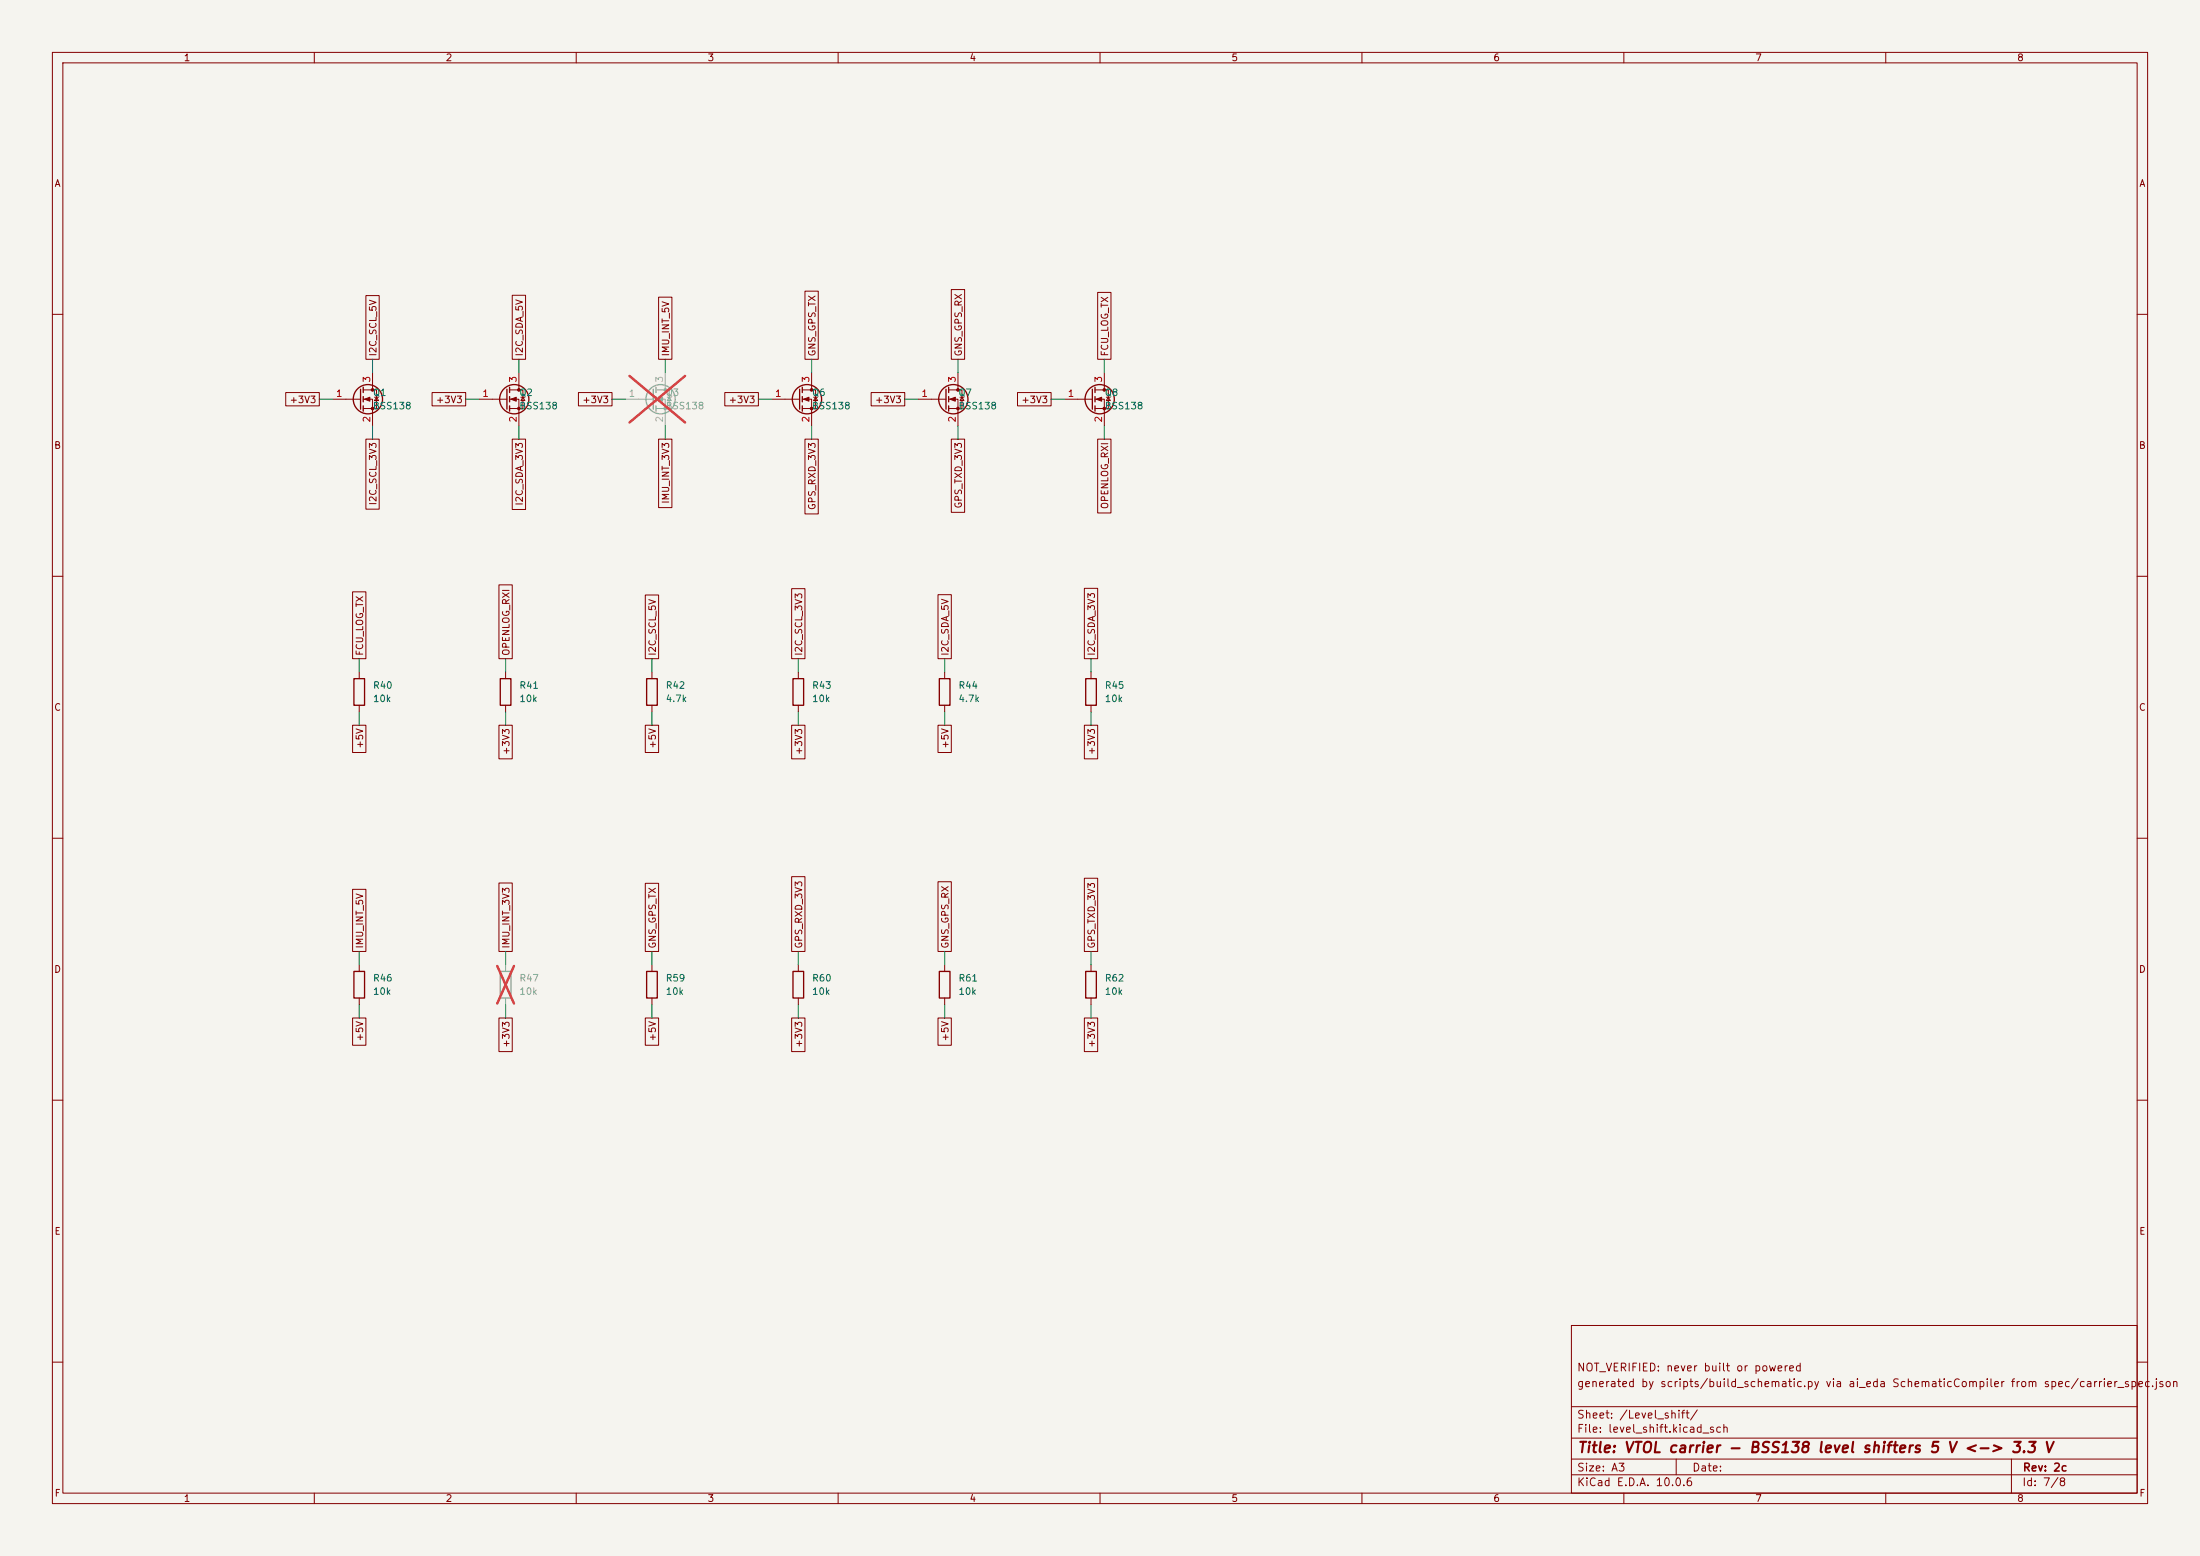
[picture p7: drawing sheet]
(kicad_sch
 (version 20260101)
 (generator "eeschema")
 (generator_version "10.0")
 (paper "A3")
 (title_block
  (title "VTOL carrier - BSS138 level shifters 5 V <-> 3.3 V")
  (rev "2c")
  (comment 1 "generated by scripts/build_schematic.py via ai_eda SchematicCompiler from spec/carrier_spec.json")
  (comment 2 "NOT_VERIFIED: never built or powered"))
 (lib_symbols
  (symbol "Device:R"
   (pin_numbers (hide yes))
   (pin_names
    (offset 0)) (exclude_from_sim no) (in_bom yes) (on_board yes)
   (in_pos_files yes)
   (duplicate_pin_numbers_are_jumpers no)
   (property "Reference" "R" (at 2.032 0 90) (show_name no) (do_not_autoplace no) (effects (font (size 1.27 1.27))))
   (property "Value" "R" (at 0 0 90) (show_name no) (do_not_autoplace no) (effects (font (size 1.27 1.27))))
   (property "Footprint" "" (at -1.778 0 90) (show_name no) (do_not_autoplace no) (hide yes) (effects (font (size 1.27 1.27))))
   (property "Datasheet" "" (at 0 0 0) (show_name no) (do_not_autoplace no) (hide yes) (effects (font (size 1.27 1.27))))
   (property "Description" "Resistor" (at 0 0 0) (show_name no) (do_not_autoplace no) (hide yes) (effects (font (size 1.27 1.27))))
   (symbol "R_0_1"
    (rectangle (start -1.016 -2.54) (end 1.016 2.54) (stroke (width 0.254) (type default)) (fill (type none))))
   (symbol "R_1_1"
    (pin passive line (at 0 3.81 270) (length 1.27) (name "" (effects (font (size 1.27 1.27)))) (number "1" (effects (font (size 1.27 1.27)))))
    (pin passive line (at 0 -3.81 90) (length 1.27) (name "" (effects (font (size 1.27 1.27)))) (number "2" (effects (font (size 1.27 1.27))))))
   (embedded_fonts no))
  (symbol "Transistor_FET:BSS138"
   (pin_names
    (offset 0) (hide yes)) (exclude_from_sim no) (in_bom yes) (on_board yes)
   (in_pos_files yes)
   (duplicate_pin_numbers_are_jumpers no)
   (property "Reference" "Q" (at 5.08 1.905 0) (show_name no) (do_not_autoplace no) (effects (font (size 1.27 1.27)) (justify left)))
   (property "Value" "BSS138" (at 5.08 0 0) (show_name no) (do_not_autoplace no) (effects (font (size 1.27 1.27)) (justify left)))
   (property "Footprint" "Package_TO_SOT_SMD:SOT-23" (at 5.08 -1.905 0) (show_name no) (do_not_autoplace no) (hide yes) (effects (font (size 1.27 1.27)
    (italic yes)) (justify left)))
   (property "Datasheet" "https://www.onsemi.com/pub/Collateral/BSS138-D.PDF" (at 5.08 -3.81 0) (show_name no) (do_not_autoplace no) (hide yes) (effects (font (size 1.27 1.27)) (justify left)))
   (property "Description" "50V Vds, 0.22A Id, N-Channel MOSFET, SOT-23" (at 0 0 0) (show_name no) (do_not_autoplace no) (hide yes) (effects (font (size 1.27 1.27))))
   (symbol "BSS138_0_1"
    (polyline (pts (xy 0.254 1.905) (xy 0.254 -1.905)) (stroke (width 0.254) (type default)) (fill (type none)))
    (polyline (pts (xy 0.254 0) (xy -2.54 0)) (stroke (width 0) (type default)) (fill (type none)))
    (polyline (pts (xy 0.762 2.286) (xy 0.762 1.27)) (stroke (width 0.254) (type default)) (fill (type none)))
    (polyline (pts (xy 0.762 0.508) (xy 0.762 -0.508)) (stroke (width 0.254) (type default)) (fill (type none)))
    (polyline (pts (xy 0.762 -1.27) (xy 0.762 -2.286)) (stroke (width 0.254) (type default)) (fill (type none)))
    (polyline (pts (xy 0.762 -1.778) (xy 3.302 -1.778) (xy 3.302 1.778) (xy 0.762 1.778)) (stroke (width 0) (type default)) (fill (type none)))
    (polyline (pts (xy 1.016 0) (xy 2.032 0.381) (xy 2.032 -0.381) (xy 1.016 0)) (stroke (width 0) (type default)) (fill (type outline)))
    (circle (center 1.651 0) (radius 2.794) (stroke (width 0.254) (type default)) (fill (type none)))
    (polyline (pts (xy 2.54 2.54) (xy 2.54 1.778)) (stroke (width 0) (type default)) (fill (type none)))
    (circle (center 2.54 1.778) (radius 0.254) (stroke (width 0) (type default)) (fill (type outline)))
    (circle (center 2.54 -1.778) (radius 0.254) (stroke (width 0) (type default)) (fill (type outline)))
    (polyline (pts (xy 2.54 -2.54) (xy 2.54 0) (xy 0.762 0)) (stroke (width 0) (type default)) (fill (type none)))
    (polyline (pts (xy 2.921 0.381) (xy 3.683 0.381)) (stroke (width 0) (type default)) (fill (type none)))
    (polyline (pts (xy 3.302 0.381) (xy 2.921 -0.254) (xy 3.683 -0.254) (xy 3.302 0.381)) (stroke (width 0) (type default)) (fill (type none))))
   (symbol "BSS138_1_1"
    (pin input line (at -5.08 0 0) (length 2.54) (name "G" (effects (font (size 1.27 1.27)))) (number "1" (effects (font (size 1.27 1.27)))))
    (pin passive line (at 2.54 -5.08 90) (length 2.54) (name "S" (effects (font (size 1.27 1.27)))) (number "2" (effects (font (size 1.27 1.27)))))
    (pin passive line (at 2.54 5.08 270) (length 2.54) (name "D" (effects (font (size 1.27 1.27)))) (number "3" (effects (font (size 1.27 1.27))))))
   (embedded_fonts no)))
 (wire
  (pts (xy 63.5 76.2) (xy 60.96 76.2))
  (stroke (width 0) (type default)))
 (wire
  (pts (xy 91.44 76.2) (xy 88.9 76.2))
  (stroke (width 0) (type default)))
 (wire
  (pts (xy 119.38 76.2) (xy 116.84 76.2))
  (stroke (width 0) (type default)))
 (wire
  (pts (xy 147.32 76.2) (xy 144.78 76.2))
  (stroke (width 0) (type default)))
 (wire
  (pts (xy 175.26 76.2) (xy 172.72 76.2))
  (stroke (width 0) (type default)))
 (wire
  (pts (xy 203.2 76.2) (xy 200.66 76.2))
  (stroke (width 0) (type default)))
 (wire
  (pts (xy 96.52 135.89) (xy 96.52 138.43))
  (stroke (width 0) (type default)))
 (wire
  (pts (xy 152.4 135.89) (xy 152.4 138.43))
  (stroke (width 0) (type default)))
 (wire
  (pts (xy 208.28 135.89) (xy 208.28 138.43))
  (stroke (width 0) (type default)))
 (wire
  (pts (xy 96.52 191.77) (xy 96.52 194.31))
  (stroke (width 0) (type default)))
 (wire
  (pts (xy 152.4 191.77) (xy 152.4 194.31))
  (stroke (width 0) (type default)))
 (wire
  (pts (xy 208.28 191.77) (xy 208.28 194.31))
  (stroke (width 0) (type default)))
 (wire
  (pts (xy 68.58 135.89) (xy 68.58 138.43))
  (stroke (width 0) (type default)))
 (wire
  (pts (xy 124.46 135.89) (xy 124.46 138.43))
  (stroke (width 0) (type default)))
 (wire
  (pts (xy 180.34 135.89) (xy 180.34 138.43))
  (stroke (width 0) (type default)))
 (wire
  (pts (xy 68.58 191.77) (xy 68.58 194.31))
  (stroke (width 0) (type default)))
 (wire
  (pts (xy 124.46 191.77) (xy 124.46 194.31))
  (stroke (width 0) (type default)))
 (wire
  (pts (xy 180.34 191.77) (xy 180.34 194.31))
  (stroke (width 0) (type default)))
 (wire
  (pts (xy 210.82 71.12) (xy 210.82 68.58))
  (stroke (width 0) (type default)))
 (wire
  (pts (xy 68.58 128.27) (xy 68.58 125.73))
  (stroke (width 0) (type default)))
 (wire
  (pts (xy 182.88 71.12) (xy 182.88 68.58))
  (stroke (width 0) (type default)))
 (wire
  (pts (xy 180.34 184.15) (xy 180.34 181.61))
  (stroke (width 0) (type default)))
 (wire
  (pts (xy 154.94 71.12) (xy 154.94 68.58))
  (stroke (width 0) (type default)))
 (wire
  (pts (xy 124.46 184.15) (xy 124.46 181.61))
  (stroke (width 0) (type default)))
 (wire
  (pts (xy 154.94 81.28) (xy 154.94 83.82))
  (stroke (width 0) (type default)))
 (wire
  (pts (xy 152.4 184.15) (xy 152.4 181.61))
  (stroke (width 0) (type default)))
 (wire
  (pts (xy 182.88 81.28) (xy 182.88 83.82))
  (stroke (width 0) (type default)))
 (wire
  (pts (xy 208.28 184.15) (xy 208.28 181.61))
  (stroke (width 0) (type default)))
 (wire
  (pts (xy 71.12 81.28) (xy 71.12 83.82))
  (stroke (width 0) (type default)))
 (wire
  (pts (xy 152.4 128.27) (xy 152.4 125.73))
  (stroke (width 0) (type default)))
 (wire
  (pts (xy 71.12 71.12) (xy 71.12 68.58))
  (stroke (width 0) (type default)))
 (wire
  (pts (xy 124.46 128.27) (xy 124.46 125.73))
  (stroke (width 0) (type default)))
 (wire
  (pts (xy 99.06 81.28) (xy 99.06 83.82))
  (stroke (width 0) (type default)))
 (wire
  (pts (xy 208.28 128.27) (xy 208.28 125.73))
  (stroke (width 0) (type default)))
 (wire
  (pts (xy 99.06 71.12) (xy 99.06 68.58))
  (stroke (width 0) (type default)))
 (wire
  (pts (xy 180.34 128.27) (xy 180.34 125.73))
  (stroke (width 0) (type default)))
 (wire
  (pts (xy 127 81.28) (xy 127 83.82))
  (stroke (width 0) (type default)))
 (wire
  (pts (xy 96.52 184.15) (xy 96.52 181.61))
  (stroke (width 0) (type default)))
 (wire
  (pts (xy 127 71.12) (xy 127 68.58))
  (stroke (width 0) (type default)))
 (wire
  (pts (xy 68.58 184.15) (xy 68.58 181.61))
  (stroke (width 0) (type default)))
 (wire
  (pts (xy 210.82 81.28) (xy 210.82 83.82))
  (stroke (width 0) (type default)))
 (wire
  (pts (xy 96.52 128.27) (xy 96.52 125.73))
  (stroke (width 0) (type default)))
 (global_label "+3V3"
  (shape passive)
  (at 60.96 76.2 180)
  (effects (font (size 1.27 1.27)) (justify right)))
 (global_label "+3V3"
  (shape passive)
  (at 88.9 76.2 180)
  (effects (font (size 1.27 1.27)) (justify right)))
 (global_label "+3V3"
  (shape passive)
  (at 116.84 76.2 180)
  (effects (font (size 1.27 1.27)) (justify right)))
 (global_label "+3V3"
  (shape passive)
  (at 144.78 76.2 180)
  (effects (font (size 1.27 1.27)) (justify right)))
 (global_label "+3V3"
  (shape passive)
  (at 172.72 76.2 180)
  (effects (font (size 1.27 1.27)) (justify right)))
 (global_label "+3V3"
  (shape passive)
  (at 200.66 76.2 180)
  (effects (font (size 1.27 1.27)) (justify right)))
 (global_label "+3V3"
  (shape passive)
  (at 96.52 138.43 270)
  (effects (font (size 1.27 1.27)) (justify right)))
 (global_label "+3V3"
  (shape passive)
  (at 152.4 138.43 270)
  (effects (font (size 1.27 1.27)) (justify right)))
 (global_label "+3V3"
  (shape passive)
  (at 208.28 138.43 270)
  (effects (font (size 1.27 1.27)) (justify right)))
 (global_label "+3V3"
  (shape passive)
  (at 96.52 194.31 270)
  (effects (font (size 1.27 1.27)) (justify right)))
 (global_label "+3V3"
  (shape passive)
  (at 152.4 194.31 270)
  (effects (font (size 1.27 1.27)) (justify right)))
 (global_label "+3V3"
  (shape passive)
  (at 208.28 194.31 270)
  (effects (font (size 1.27 1.27)) (justify right)))
 (global_label "+5V"
  (shape passive)
  (at 68.58 138.43 270)
  (effects (font (size 1.27 1.27)) (justify right)))
 (global_label "+5V"
  (shape passive)
  (at 124.46 138.43 270)
  (effects (font (size 1.27 1.27)) (justify right)))
 (global_label "+5V"
  (shape passive)
  (at 180.34 138.43 270)
  (effects (font (size 1.27 1.27)) (justify right)))
 (global_label "+5V"
  (shape passive)
  (at 68.58 194.31 270)
  (effects (font (size 1.27 1.27)) (justify right)))
 (global_label "+5V"
  (shape passive)
  (at 124.46 194.31 270)
  (effects (font (size 1.27 1.27)) (justify right)))
 (global_label "+5V"
  (shape passive)
  (at 180.34 194.31 270)
  (effects (font (size 1.27 1.27)) (justify right)))
 (global_label "FCU_LOG_TX"
  (shape passive)
  (at 210.82 68.58 90)
  (effects (font (size 1.27 1.27)) (justify left)))
 (global_label "FCU_LOG_TX"
  (shape passive)
  (at 68.58 125.73 90)
  (effects (font (size 1.27 1.27)) (justify left)))
 (global_label "GNS_GPS_RX"
  (shape passive)
  (at 182.88 68.58 90)
  (effects (font (size 1.27 1.27)) (justify left)))
 (global_label "GNS_GPS_RX"
  (shape passive)
  (at 180.34 181.61 90)
  (effects (font (size 1.27 1.27)) (justify left)))
 (global_label "GNS_GPS_TX"
  (shape passive)
  (at 154.94 68.58 90)
  (effects (font (size 1.27 1.27)) (justify left)))
 (global_label "GNS_GPS_TX"
  (shape passive)
  (at 124.46 181.61 90)
  (effects (font (size 1.27 1.27)) (justify left)))
 (global_label "GPS_RXD_3V3"
  (shape passive)
  (at 154.94 83.82 270)
  (effects (font (size 1.27 1.27)) (justify right)))
 (global_label "GPS_RXD_3V3"
  (shape passive)
  (at 152.4 181.61 90)
  (effects (font (size 1.27 1.27)) (justify left)))
 (global_label "GPS_TXD_3V3"
  (shape passive)
  (at 182.88 83.82 270)
  (effects (font (size 1.27 1.27)) (justify right)))
 (global_label "GPS_TXD_3V3"
  (shape passive)
  (at 208.28 181.61 90)
  (effects (font (size 1.27 1.27)) (justify left)))
 (global_label "I2C_SCL_3V3"
  (shape passive)
  (at 71.12 83.82 270)
  (effects (font (size 1.27 1.27)) (justify right)))
 (global_label "I2C_SCL_3V3"
  (shape passive)
  (at 152.4 125.73 90)
  (effects (font (size 1.27 1.27)) (justify left)))
 (global_label "I2C_SCL_5V"
  (shape passive)
  (at 71.12 68.58 90)
  (effects (font (size 1.27 1.27)) (justify left)))
 (global_label "I2C_SCL_5V"
  (shape passive)
  (at 124.46 125.73 90)
  (effects (font (size 1.27 1.27)) (justify left)))
 (global_label "I2C_SDA_3V3"
  (shape passive)
  (at 99.06 83.82 270)
  (effects (font (size 1.27 1.27)) (justify right)))
 (global_label "I2C_SDA_3V3"
  (shape passive)
  (at 208.28 125.73 90)
  (effects (font (size 1.27 1.27)) (justify left)))
 (global_label "I2C_SDA_5V"
  (shape passive)
  (at 99.06 68.58 90)
  (effects (font (size 1.27 1.27)) (justify left)))
 (global_label "I2C_SDA_5V"
  (shape passive)
  (at 180.34 125.73 90)
  (effects (font (size 1.27 1.27)) (justify left)))
 (global_label "IMU_INT_3V3"
  (shape passive)
  (at 127 83.82 270)
  (effects (font (size 1.27 1.27)) (justify right)))
 (global_label "IMU_INT_3V3"
  (shape passive)
  (at 96.52 181.61 90)
  (effects (font (size 1.27 1.27)) (justify left)))
 (global_label "IMU_INT_5V"
  (shape passive)
  (at 127 68.58 90)
  (effects (font (size 1.27 1.27)) (justify left)))
 (global_label "IMU_INT_5V"
  (shape passive)
  (at 68.58 181.61 90)
  (effects (font (size 1.27 1.27)) (justify left)))
 (global_label "OPENLOG_RXI"
  (shape passive)
  (at 210.82 83.82 270)
  (effects (font (size 1.27 1.27)) (justify right)))
 (global_label "OPENLOG_RXI"
  (shape passive)
  (at 96.52 125.73 90)
  (effects (font (size 1.27 1.27)) (justify left)))
 (symbol
  (lib_id "Transistor_FET:BSS138")
  (at 68.58 76.2 0)
  (unit 1)
  (exclude_from_sim yes)
  (in_bom yes)
  (on_board yes)
  (dnp no)
  (property "Reference" "Q1" (at 71.12 74.93 0) (effects (font (size 1.27 1.27)) (justify left)))
  (property "Value" "BSS138" (at 71.12 77.47 0) (effects (font (size 1.27 1.27)) (justify left)))
  (property "Footprint" "Package_TO_SOT_SMD:SOT-23" (at 68.58 76.2 0) (hide yes) (effects (font (size 1.27 1.27))))
  (property "Datasheet" "" (at 68.58 76.2 0) (hide yes) (effects (font (size 1.27 1.27))))
  (property "Description" "level shifter channel: NAV I2C SCL (400 kHz)" (at 68.58 76.2 0) (hide yes) (effects (font (size 1.27 1.27))))
  (pin "1")
  (pin "2")
  (pin "3"))
 (symbol
  (lib_id "Transistor_FET:BSS138")
  (at 96.52 76.2 0)
  (unit 1)
  (exclude_from_sim yes)
  (in_bom yes)
  (on_board yes)
  (dnp no)
  (property "Reference" "Q2" (at 99.06 74.93 0) (effects (font (size 1.27 1.27)) (justify left)))
  (property "Value" "BSS138" (at 99.06 77.47 0) (effects (font (size 1.27 1.27)) (justify left)))
  (property "Footprint" "Package_TO_SOT_SMD:SOT-23" (at 96.52 76.2 0) (hide yes) (effects (font (size 1.27 1.27))))
  (property "Datasheet" "" (at 96.52 76.2 0) (hide yes) (effects (font (size 1.27 1.27))))
  (property "Description" "level shifter channel: NAV I2C SDA" (at 96.52 76.2 0) (hide yes) (effects (font (size 1.27 1.27))))
  (pin "1")
  (pin "2")
  (pin "3"))
 (symbol
  (lib_id "Transistor_FET:BSS138")
  (at 124.46 76.2 0)
  (unit 1)
  (exclude_from_sim yes)
  (in_bom yes)
  (on_board yes)
  (dnp yes)
  (property "Reference" "Q3" (at 127 74.93 0) (effects (font (size 1.27 1.27)) (justify left)))
  (property "Value" "BSS138" (at 127 77.47 0) (effects (font (size 1.27 1.27)) (justify left)))
  (property "Footprint" "Package_TO_SOT_SMD:SOT-23" (at 124.46 76.2 0) (hide yes) (effects (font (size 1.27 1.27))))
  (property "Datasheet" "" (at 124.46 76.2 0) (hide yes) (effects (font (size 1.27 1.27))))
  (property "Description" "level shifter channel: GY-521 INT -> NAV PE6/INT6 (firmware polls; optional) [DNP]" (at 124.46 76.2 0) (hide yes) (effects (font (size 1.27 1.27))))
  (pin "1")
  (pin "2")
  (pin "3"))
 (symbol
  (lib_id "Transistor_FET:BSS138")
  (at 152.4 76.2 0)
  (unit 1)
  (exclude_from_sim yes)
  (in_bom yes)
  (on_board yes)
  (dnp no)
  (property "Reference" "Q6" (at 154.94 74.93 0) (effects (font (size 1.27 1.27)) (justify left)))
  (property "Value" "BSS138" (at 154.94 77.47 0) (effects (font (size 1.27 1.27)) (justify left)))
  (property "Footprint" "Package_TO_SOT_SMD:SOT-23" (at 152.4 76.2 0) (hide yes) (effects (font (size 1.27 1.27))))
  (property "Datasheet" "" (at 152.4 76.2 0) (hide yes) (effects (font (size 1.27 1.27))))
  (property "Description" "level shifter channel: GNS PD3 TXD1 -> GPS RXD (38400 8N1)" (at 152.4 76.2 0) (hide yes) (effects (font (size 1.27 1.27))))
  (pin "1")
  (pin "2")
  (pin "3"))
 (symbol
  (lib_id "Transistor_FET:BSS138")
  (at 180.34 76.2 0)
  (unit 1)
  (exclude_from_sim yes)
  (in_bom yes)
  (on_board yes)
  (dnp no)
  (property "Reference" "Q7" (at 182.88 74.93 0) (effects (font (size 1.27 1.27)) (justify left)))
  (property "Value" "BSS138" (at 182.88 77.47 0) (effects (font (size 1.27 1.27)) (justify left)))
  (property "Footprint" "Package_TO_SOT_SMD:SOT-23" (at 180.34 76.2 0) (hide yes) (effects (font (size 1.27 1.27))))
  (property "Datasheet" "" (at 180.34 76.2 0) (hide yes) (effects (font (size 1.27 1.27))))
  (property "Description" "level shifter channel: GPS TXD -> GNS PD2 RXD1" (at 180.34 76.2 0) (hide yes) (effects (font (size 1.27 1.27))))
  (pin "1")
  (pin "2")
  (pin "3"))
 (symbol
  (lib_id "Transistor_FET:BSS138")
  (at 208.28 76.2 0)
  (unit 1)
  (exclude_from_sim yes)
  (in_bom yes)
  (on_board yes)
  (dnp no)
  (property "Reference" "Q8" (at 210.82 74.93 0) (effects (font (size 1.27 1.27)) (justify left)))
  (property "Value" "BSS138" (at 210.82 77.47 0) (effects (font (size 1.27 1.27)) (justify left)))
  (property "Footprint" "Package_TO_SOT_SMD:SOT-23" (at 208.28 76.2 0) (hide yes) (effects (font (size 1.27 1.27))))
  (property "Datasheet" "" (at 208.28 76.2 0) (hide yes) (effects (font (size 1.27 1.27))))
  (property "Description" "level shifter channel: FCU PE1 TXD0 -> OpenLog RXI (57600 8N1)" (at 208.28 76.2 0) (hide yes) (effects (font (size 1.27 1.27))))
  (pin "1")
  (pin "2")
  (pin "3"))
 (symbol
  (lib_id "Device:R")
  (at 68.58 132.08 0)
  (unit 1)
  (exclude_from_sim yes)
  (in_bom yes)
  (on_board yes)
  (dnp no)
  (property "Reference" "R40" (at 71.12 130.81 0) (effects (font (size 1.27 1.27)) (justify left)))
  (property "Value" "10k" (at 71.12 133.35 0) (effects (font (size 1.27 1.27)) (justify left)))
  (property "Footprint" "Resistor_SMD:R_0603_1608Metric" (at 68.58 132.08 0) (hide yes) (effects (font (size 1.27 1.27))))
  (property "Datasheet" "" (at 68.58 132.08 0) (hide yes) (effects (font (size 1.27 1.27))))
  (property "Description" "Q8 HV (5 V) pull-up" (at 68.58 132.08 0) (hide yes) (effects (font (size 1.27 1.27))))
  (pin "1")
  (pin "2"))
 (symbol
  (lib_id "Device:R")
  (at 96.52 132.08 0)
  (unit 1)
  (exclude_from_sim yes)
  (in_bom yes)
  (on_board yes)
  (dnp no)
  (property "Reference" "R41" (at 99.06 130.81 0) (effects (font (size 1.27 1.27)) (justify left)))
  (property "Value" "10k" (at 99.06 133.35 0) (effects (font (size 1.27 1.27)) (justify left)))
  (property "Footprint" "Resistor_SMD:R_0603_1608Metric" (at 96.52 132.08 0) (hide yes) (effects (font (size 1.27 1.27))))
  (property "Datasheet" "" (at 96.52 132.08 0) (hide yes) (effects (font (size 1.27 1.27))))
  (property "Description" "Q8 LV (3.3 V) pull-up" (at 96.52 132.08 0) (hide yes) (effects (font (size 1.27 1.27))))
  (pin "1")
  (pin "2"))
 (symbol
  (lib_id "Device:R")
  (at 124.46 132.08 0)
  (unit 1)
  (exclude_from_sim yes)
  (in_bom yes)
  (on_board yes)
  (dnp no)
  (property "Reference" "R42" (at 127 130.81 0) (effects (font (size 1.27 1.27)) (justify left)))
  (property "Value" "4.7k" (at 127 133.35 0) (effects (font (size 1.27 1.27)) (justify left)))
  (property "Footprint" "Resistor_SMD:R_0603_1608Metric" (at 124.46 132.08 0) (hide yes) (effects (font (size 1.27 1.27))))
  (property "Datasheet" "" (at 124.46 132.08 0) (hide yes) (effects (font (size 1.27 1.27))))
  (property "Description" "Q1 HV (5 V) pull-up" (at 124.46 132.08 0) (hide yes) (effects (font (size 1.27 1.27))))
  (pin "1")
  (pin "2"))
 (symbol
  (lib_id "Device:R")
  (at 152.4 132.08 0)
  (unit 1)
  (exclude_from_sim yes)
  (in_bom yes)
  (on_board yes)
  (dnp no)
  (property "Reference" "R43" (at 154.94 130.81 0) (effects (font (size 1.27 1.27)) (justify left)))
  (property "Value" "10k" (at 154.94 133.35 0) (effects (font (size 1.27 1.27)) (justify left)))
  (property "Footprint" "Resistor_SMD:R_0603_1608Metric" (at 152.4 132.08 0) (hide yes) (effects (font (size 1.27 1.27))))
  (property "Datasheet" "" (at 152.4 132.08 0) (hide yes) (effects (font (size 1.27 1.27))))
  (property "Description" "Q1 LV (3.3 V) pull-up" (at 152.4 132.08 0) (hide yes) (effects (font (size 1.27 1.27))))
  (pin "1")
  (pin "2"))
 (symbol
  (lib_id "Device:R")
  (at 180.34 132.08 0)
  (unit 1)
  (exclude_from_sim yes)
  (in_bom yes)
  (on_board yes)
  (dnp no)
  (property "Reference" "R44" (at 182.88 130.81 0) (effects (font (size 1.27 1.27)) (justify left)))
  (property "Value" "4.7k" (at 182.88 133.35 0) (effects (font (size 1.27 1.27)) (justify left)))
  (property "Footprint" "Resistor_SMD:R_0603_1608Metric" (at 180.34 132.08 0) (hide yes) (effects (font (size 1.27 1.27))))
  (property "Datasheet" "" (at 180.34 132.08 0) (hide yes) (effects (font (size 1.27 1.27))))
  (property "Description" "Q2 HV (5 V) pull-up" (at 180.34 132.08 0) (hide yes) (effects (font (size 1.27 1.27))))
  (pin "1")
  (pin "2"))
 (symbol
  (lib_id "Device:R")
  (at 208.28 132.08 0)
  (unit 1)
  (exclude_from_sim yes)
  (in_bom yes)
  (on_board yes)
  (dnp no)
  (property "Reference" "R45" (at 210.82 130.81 0) (effects (font (size 1.27 1.27)) (justify left)))
  (property "Value" "10k" (at 210.82 133.35 0) (effects (font (size 1.27 1.27)) (justify left)))
  (property "Footprint" "Resistor_SMD:R_0603_1608Metric" (at 208.28 132.08 0) (hide yes) (effects (font (size 1.27 1.27))))
  (property "Datasheet" "" (at 208.28 132.08 0) (hide yes) (effects (font (size 1.27 1.27))))
  (property "Description" "Q2 LV (3.3 V) pull-up" (at 208.28 132.08 0) (hide yes) (effects (font (size 1.27 1.27))))
  (pin "1")
  (pin "2"))
 (symbol
  (lib_id "Device:R")
  (at 68.58 187.96 0)
  (unit 1)
  (exclude_from_sim yes)
  (in_bom yes)
  (on_board yes)
  (dnp no)
  (property "Reference" "R46" (at 71.12 186.69 0) (effects (font (size 1.27 1.27)) (justify left)))
  (property "Value" "10k" (at 71.12 189.23 0) (effects (font (size 1.27 1.27)) (justify left)))
  (property "Footprint" "Resistor_SMD:R_0603_1608Metric" (at 68.58 187.96 0) (hide yes) (effects (font (size 1.27 1.27))))
  (property "Datasheet" "" (at 68.58 187.96 0) (hide yes) (effects (font (size 1.27 1.27))))
  (property "Description" "Q3 HV (5 V) pull-up" (at 68.58 187.96 0) (hide yes) (effects (font (size 1.27 1.27))))
  (pin "1")
  (pin "2"))
 (symbol
  (lib_id "Device:R")
  (at 96.52 187.96 0)
  (unit 1)
  (exclude_from_sim yes)
  (in_bom yes)
  (on_board yes)
  (dnp yes)
  (property "Reference" "R47" (at 99.06 186.69 0) (effects (font (size 1.27 1.27)) (justify left)))
  (property "Value" "10k" (at 99.06 189.23 0) (effects (font (size 1.27 1.27)) (justify left)))
  (property "Footprint" "Resistor_SMD:R_0603_1608Metric" (at 96.52 187.96 0) (hide yes) (effects (font (size 1.27 1.27))))
  (property "Datasheet" "" (at 96.52 187.96 0) (hide yes) (effects (font (size 1.27 1.27))))
  (property "Description" "Q3 LV (3.3 V) pull-up [DNP]" (at 96.52 187.96 0) (hide yes) (effects (font (size 1.27 1.27))))
  (pin "1")
  (pin "2"))
 (symbol
  (lib_id "Device:R")
  (at 124.46 187.96 0)
  (unit 1)
  (exclude_from_sim yes)
  (in_bom yes)
  (on_board yes)
  (dnp no)
  (property "Reference" "R59" (at 127 186.69 0) (effects (font (size 1.27 1.27)) (justify left)))
  (property "Value" "10k" (at 127 189.23 0) (effects (font (size 1.27 1.27)) (justify left)))
  (property "Footprint" "Resistor_SMD:R_0603_1608Metric" (at 124.46 187.96 0) (hide yes) (effects (font (size 1.27 1.27))))
  (property "Datasheet" "" (at 124.46 187.96 0) (hide yes) (effects (font (size 1.27 1.27))))
  (property "Description" "Q6 HV (5 V) pull-up" (at 124.46 187.96 0) (hide yes) (effects (font (size 1.27 1.27))))
  (pin "1")
  (pin "2"))
 (symbol
  (lib_id "Device:R")
  (at 152.4 187.96 0)
  (unit 1)
  (exclude_from_sim yes)
  (in_bom yes)
  (on_board yes)
  (dnp no)
  (property "Reference" "R60" (at 154.94 186.69 0) (effects (font (size 1.27 1.27)) (justify left)))
  (property "Value" "10k" (at 154.94 189.23 0) (effects (font (size 1.27 1.27)) (justify left)))
  (property "Footprint" "Resistor_SMD:R_0603_1608Metric" (at 152.4 187.96 0) (hide yes) (effects (font (size 1.27 1.27))))
  (property "Datasheet" "" (at 152.4 187.96 0) (hide yes) (effects (font (size 1.27 1.27))))
  (property "Description" "Q6 LV (3.3 V) pull-up" (at 152.4 187.96 0) (hide yes) (effects (font (size 1.27 1.27))))
  (pin "1")
  (pin "2"))
 (symbol
  (lib_id "Device:R")
  (at 180.34 187.96 0)
  (unit 1)
  (exclude_from_sim yes)
  (in_bom yes)
  (on_board yes)
  (dnp no)
  (property "Reference" "R61" (at 182.88 186.69 0) (effects (font (size 1.27 1.27)) (justify left)))
  (property "Value" "10k" (at 182.88 189.23 0) (effects (font (size 1.27 1.27)) (justify left)))
  (property "Footprint" "Resistor_SMD:R_0603_1608Metric" (at 180.34 187.96 0) (hide yes) (effects (font (size 1.27 1.27))))
  (property "Datasheet" "" (at 180.34 187.96 0) (hide yes) (effects (font (size 1.27 1.27))))
  (property "Description" "Q7 HV (5 V) pull-up" (at 180.34 187.96 0) (hide yes) (effects (font (size 1.27 1.27))))
  (pin "1")
  (pin "2"))
 (symbol
  (lib_id "Device:R")
  (at 208.28 187.96 0)
  (unit 1)
  (exclude_from_sim yes)
  (in_bom yes)
  (on_board yes)
  (dnp no)
  (property "Reference" "R62" (at 210.82 186.69 0) (effects (font (size 1.27 1.27)) (justify left)))
  (property "Value" "10k" (at 210.82 189.23 0) (effects (font (size 1.27 1.27)) (justify left)))
  (property "Footprint" "Resistor_SMD:R_0603_1608Metric" (at 208.28 187.96 0) (hide yes) (effects (font (size 1.27 1.27))))
  (property "Datasheet" "" (at 208.28 187.96 0) (hide yes) (effects (font (size 1.27 1.27))))
  (property "Description" "Q7 LV (3.3 V) pull-up" (at 208.28 187.96 0) (hide yes) (effects (font (size 1.27 1.27))))
  (pin "1")
  (pin "2"))
 (embedded_fonts no))
